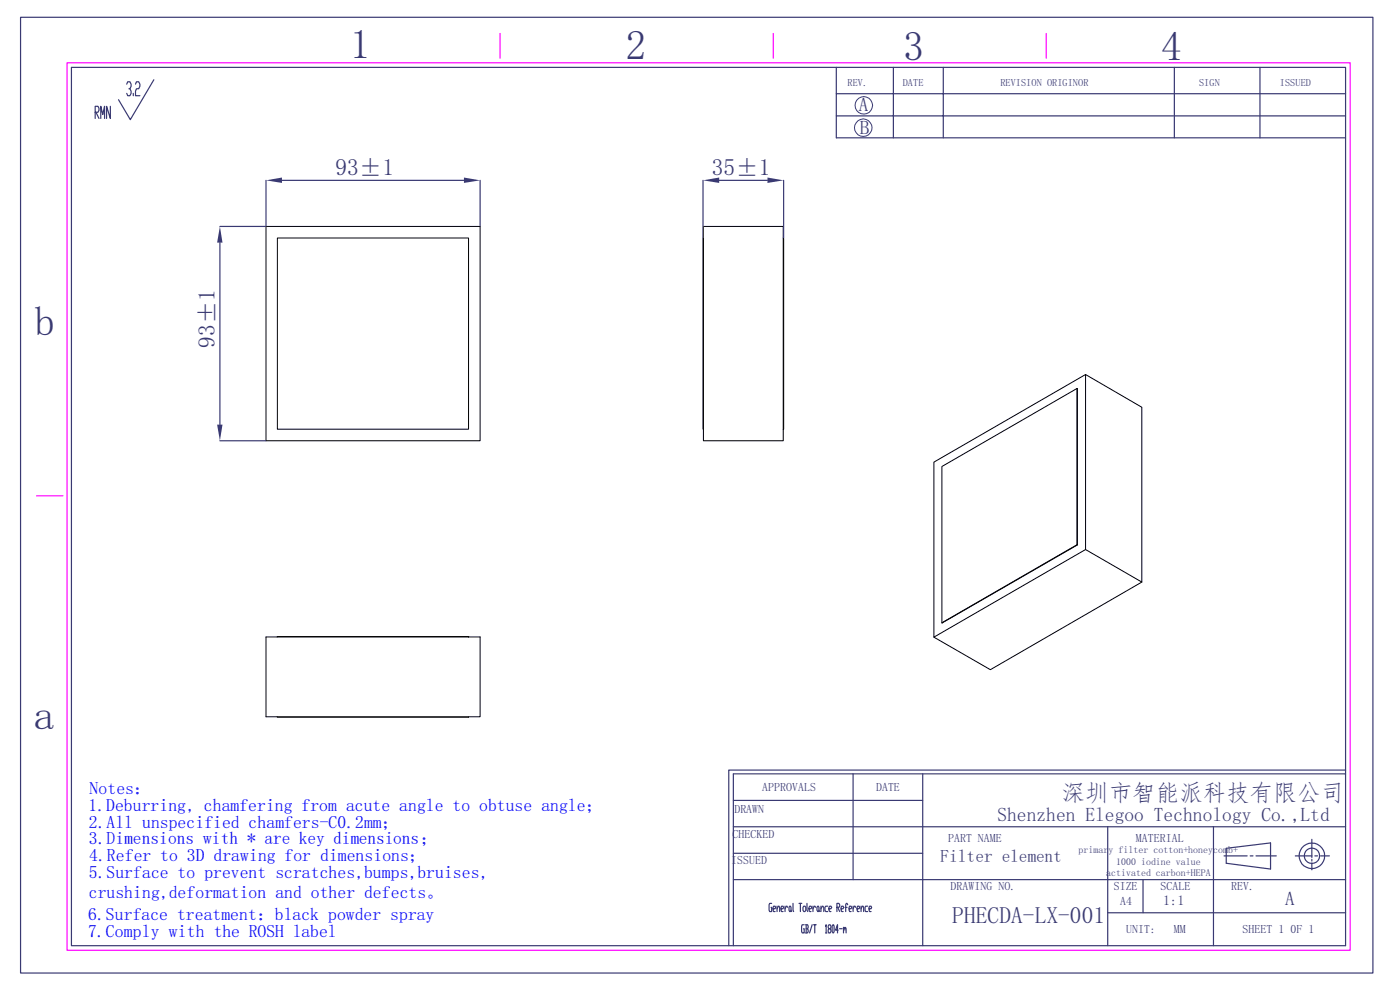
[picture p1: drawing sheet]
<svg xmlns="http://www.w3.org/2000/svg" width="297mm" height="210mm" viewBox="0 0 297 210" stroke-linecap="round" stroke-linejoin="round" font-family="sans-serif">
<path d="M14.2 13.3h272.2v188.3h-272.2zM106.1 7.1v5.2M164 7.1v5.2M222 7.1v5.2M7.7 105.2h5.6" fill="none" stroke="#f0f" stroke-width=".25"/>
<g fill="none" stroke="#393972" stroke-width=".25">
<path d="M4.4 3.7h286.9v202.7h-286.9zM15.2 14.3h270.3v186.3h-270.3zM26.9 17.8l.2-.5h.5l.2 .5v.5l-.2 .5h-.3M27.6 18.8l.2 .5v.5l-.2 .5h-.5l-.2-.5M28.3 19.8v.5M28.7 17.8l.3-.5h.4l.3 .5v.5l-.3 .5h-.4l-.3 .5v1h1M32.6 16.9l-5 8.5-2.5-4.2M177.4 14.3v14.9h108.1M177.4 19.9h108.1M189.5 14.3v14.9M200.1 14.3v14.9M249.1 14.3v14.9"/>
<path d="M267.3 14.3v14.9M20.2 23.8h.6l.2-.4-.2-.9h-.6v2.6M20.4 23.8l.6 1.3M21.4 25.1v-2.6l.4 1.8 .4-1.8v2.6M23.4 22.5v2.6l-.8-2.6v2.6M56.4 38.3v9.6M59.8 38.3h38.6M101.9 38.3v9.6M177.4 24.6h108.1M155.6 175.4h129.9M155.6 169.8h40.1M181 164.2v22.4"/>
<path d="M195.7 164.2v36.4M235 175.4v25.2M257.4 175.4v25.2M260.1 179.9l9.4-1.1v5.5l-9.4-1.2zM278.3 178v3.9M285.5 163.3h-130.9v37.3M285.5 164.2h-129.9v36.4M155.6 186.6h129.9M155.6 181h40.1M163.7 191.6h-.4l-.1 .3 .1 1.5h.4v-.9h-.1M164 192.8h.4l.1-.3-.1-.3h-.3l-.1 .3 .1 .9h.3M164.8 192.8l.5-.6 .1 1.2"/>
<path d="M164.8 192.2v1.2M165.7 192.8h.4l.1-.3-.1-.3h-.3l-.1 .3 .1 .9h.3M166.5 192.2v1.2M167.1 192.5l-.3-.3-.3 .6M167.5 192.2h.2l.1 .3-.1 .9h-.2l-.1-.3zM167.8 193.1l.1 .3M168.2 191.6l.2 1.8M169.5 191.6h.6M169.8 191.6v1.8M170.5 192.2h.3l.1 .3v.6l-.1 .3h-.3l-.2-.3v-.6zM170.6 196.2h-.4l-.1 .3 .1 1.4h.4v-.9h-.1M170.9 196.2h.4l.1 .3-.1 .5"/>
<path d="M171 197h.3l.1 .6-.1 .3h-.4M171 196.2v1.7M171.2 191.6v1.5l.2 .3M171.6 192.8h.4l.2-.3-.2-.3h-.2l-.2 .3v.6l.2 .3h.2M172.3 196.2l-.6 1.7M172.5 192.2v1.2M172.6 196.2h.5M172.8 196.2v1.7M173.1 192.5l-.3-.3-.3 .6M173.5 192.2l.2 .3-.1 .9-.3-.3v-.6zM173.7 193.1l.2 .3M174.2 192.8l.4-.6 .2 .3v.9"/>
<path d="M174.2 192.2v1.2M175.1 196.5l.2-.3v1.7M175.1 197.9h.3M175.6 192.2h-.4l-.2 .3v.6l.2 .3h.4M175.9 192.8h.4l.1-.3-.1-.3h-.3l-.1 .3v.6l.1 .3h.3M175.9 197l-.2-.5 .2-.3h.2l.2 .5-.6 .6 .2 .6h.2l.2-.3-.2-.6M176.7 196.2l.3 .3-.2 1.4-.3-.3v-1.1zM177.5 192.5h.5l.1-.3-.1-.6h-.5v1.8M177.7 192.5l.4 .9M177.8 197.3h-.6l.5-1.1v1.7M178.1 197h.5M178.4 192.8h.5l.1-.3-.1-.3h-.3l-.2 .3 .2 .9h.3"/>
<path d="M178.9 197l.2-.3 .1 .6M178.9 196.7v1.2M179.2 197l.2-.3 .1 1.2M179.3 192.5h.4M179.8 191.9l-.1-.3h-.2l-.1 1.8M180.1 192.8h.5l.1-.3-.1-.3h-.3l-.2 .3 .2 .9h.3M181 192.2v1.2M181.5 192.5l-.1-.3h-.2l-.2 .6M181.8 192.8h.4l.2-.3-.2-.3h-.3l-.1 .3 .1 .9h.3M182.7 192.8l.2-.6h.2l.1 1.2M182.7 192.2v1.2M184.1 192.2h-.5l-.1 .3 .1 .9h.5"/>
<path d="M184.4 192.8h.4l.1-.3-.1-.3h-.3l-.1 .3 .1 .9h.3M235 193.6h50.5M242.5 186.6v7M259.7 181.6h4.9M265.2 181.6h.6M266.4 181.6h4.4M274.8 181.6h3.5M278.3 182.3v.4M278.3 183v1.5M278.9 181.6h.6M280.2 181.6h1.8"/>
<circle cx="278.3" cy="181.6" r="2.71"/>
<circle cx="278.3" cy="181.5" r="1.63"/>
</g>
<g fill="none" stroke="#393972" stroke-width=".21">
<circle cx="183.1" cy="27.1" r="1.86"/>
<circle cx="183.3" cy="22.4" r="1.86"/>
</g>
<path d="M56.4 48h45.5v45.5h-45.5zM58.8 50.5h40.6v40.5h-40.6z" fill="none" stroke="#000" stroke-width=".21"/>
<g fill="#393972">
<path d="M56.4 38.3l3.4-.6v1.1z"/>
<path d="M98.4 37.7l3.5 .6-3.5 .5z"/>
</g>
<path d="M46.7 48h9.6M46.7 51.5v38.6M46.7 93.5h9.6" fill="none" stroke="#393972" stroke-width=".25"/>
<g fill="#393972">
<path d="M46.7 48l.5 3.5h-1.1z"/>
<path d="M46.1 90.1h1.1l-.5 3.4z"/>
</g>
<path d="M149.2 48h17v45.5h-17zM149.2 50.5v40.5M166.2 50.5v40.5" fill="none" stroke="#000" stroke-width=".21"/>
<path d="M149.1 38.3v12.1M152.6 38.3h10.2M166.2 38.3v12.1" fill="none" stroke="#393972" stroke-width=".25"/>
<g fill="#393972">
<path d="M149.1 38.3l3.5-.6v1.1z"/>
<path d="M162.8 37.7l3.4 .6-3.4 .5z"/>
</g>
<path d="M230.3 79.4l11.9 7v37.1l-11.9-6.9zM230.3 79.4l-32.2 18.6v37.2M228.5 82.4l.1 33.2-28.8 16.5 28.7-16.5M228.5 82.4l.1 33.2M228.5 82.4l-28.7 16.6v33.1M230.3 116.6l-32.2 18.6 12 6.9 32.1-18.6M56.4 135.1h45.5v16.9h-45.5zM58.8 135.1h40.6M58.8 152h40.6" fill="none" stroke="#000" stroke-width=".21"/>
<g font-size="8.8" fill="#393972">
<text x="74.3" y="12.3">1</text>
<text x="132.8" y="12.6">2</text>
<text x="191.6" y="12.6">3</text>
<text x="246.3" y="12.6">4</text>
<text x="7.3" y="71">b</text>
<text x="7.2" y="154.6">a</text>
</g>
<g font-size="5" fill="#393972">
<text x="71.2" y="37.1">93±1</text>
<text x="151" y="37.1">35±1</text>
<text x="45.5" y="73.8" transform="rotate(-90 45.5 73.8)">93±1</text>
<text x="225.2" y="169.8">深圳市智能派科技有限公司</text>
<text x="202" y="195.8">PHECDA-LX-001</text>
</g>
<g font-size="4.1" fill="#393972">
<text x="182.2" y="23.5">A</text>
<text x="182.4" y="28.4">B</text>
<text x="211.6" y="174.2">Shenzhen Elegoo Technology Co.,Ltd</text>
<text x="272.7" y="192">A</text>
</g>
<g font-size="3.8" fill="#00f">
<text x="18.8" y="171.9">1.Deburring, chamfering from acute angle to obtuse angle；</text>
<text x="19" y="168.4">Notes：</text>
<text x="18.8" y="175.5">2.All unspecified chamfers-C0.2mm；</text>
<text x="18.8" y="179.1">3.Dimensions with * are key dimensions；</text>
<text x="18.9" y="182.7">4.Refer to 3D drawing for dimensions；</text>
<text x="18.8" y="186.2">5.Surface to prevent scratches,bumps,bruises,</text>
<text x="18.8" y="190.6">crushing,deformation and other defects。</text>
<text x="18.7" y="195.1">6.Surface treatment：black powder spray</text>
<text x="18.7" y="198.7">7.Comply with the ROSH label</text>
</g>
<text font-size="3.7" fill="#393972" x="199.5" y="182.8">Filter element</text>
<text font-size="3" fill="#393972" x="246.8" y="192">1:1</text>
<g font-size="2.5" fill="#393972">
<text x="161.7" y="167.8">APPROVALS</text>
<text x="185.8" y="167.8">DATE</text>
<text x="155.8" y="172.4">DRAWN</text>
<text x="155.4" y="177.8">CHECKED</text>
<text x="201.1" y="178.5">PART NAME</text>
<text x="241" y="178.5">MATERIAL</text>
<text x="155.1" y="183.4">ISSUED</text>
<text x="201.7" y="188.9">DRAWING NO.</text>
<text x="236.3" y="188.9">SIZE</text>
<text x="237.6" y="191.9">A4</text>
<text x="246.2" y="188.9">SCALE</text>
<text x="261.2" y="188.9">REV.</text>
<text x="238.9" y="197.9">UNIT:</text>
<text x="249" y="197.9">MM</text>
<text x="263.6" y="197.9">SHEET 1</text>
<text x="273.8" y="197.9">0F 1</text>
</g>
<g font-size="2.2" fill="#393972">
<text x="179.8" y="18.1">REV.</text>
<text x="191.5" y="18.1">DATE</text>
<text x="212.2" y="18.1">REVISION ORIGINOR</text>
<text x="254.4" y="18.1">SIGN</text>
<text x="271.5" y="18.1">ISSUED</text>
</g>
<g font-size="2.1" fill="#393972">
<text x="228.8" y="181">primar</text>
<text x="234.7" y="185.9">activated carbon+HEPA</text>
<text x="235.2" y="181">y filter cotton+honeycom</text>
<text x="236.8" y="183.4">1000 iodine value</text>
<text x="260.6" y="181">b+</text>
</g>
</svg>
